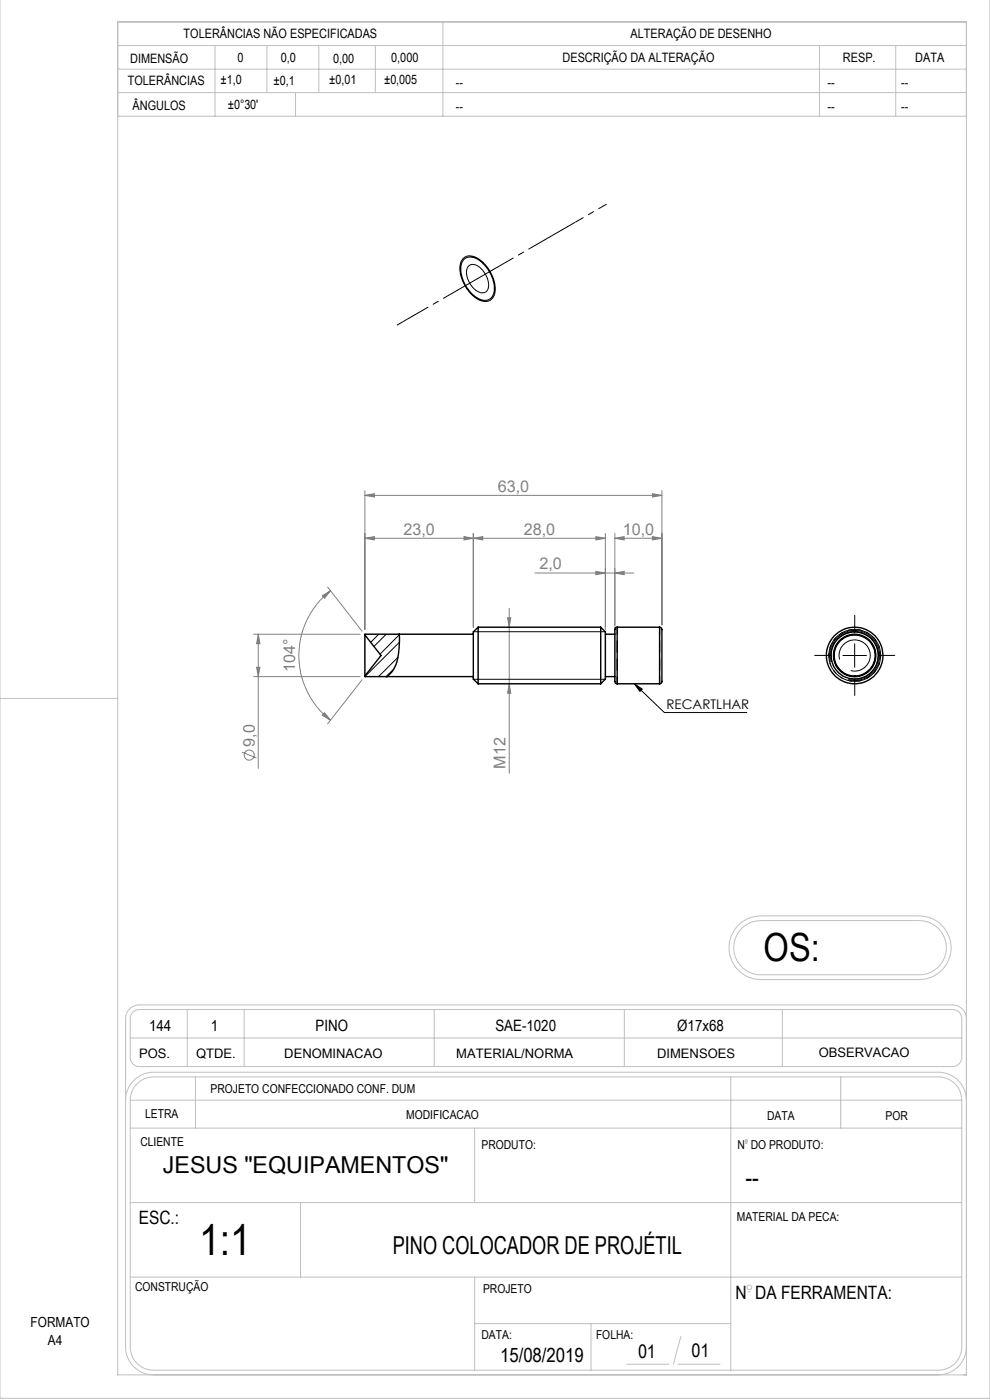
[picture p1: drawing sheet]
<svg xmlns="http://www.w3.org/2000/svg" width="210mm" height="297mm" viewBox="0 0 210 297" stroke-linecap="round" stroke-linejoin="round" font-family="sans-serif">
<g fill="none" stroke="#808080" stroke-width=".21">
<path d="M77.4 114.2l2-.4v.7zM77.4 105.1l2-.4v.7zM77.4 104.1v29.5M77.4 114.2h51M77.4 105.1h63M98.4 113.8l2 .4-2 .3zM100.4 114.2l2-.4v.7zM100.4 113.2v19.9M126.4 113.8l2 .4-2 .3zM128.4 113.2v20.4M130.4 114.2l2-.4v.7zM130.4 113.2v20.4"/>
<path d="M130.4 114.2h10M138.4 113.8l2 .4-2 .3zM138.4 104.7l2 .4-2 .3zM140.4 104.1v28.5M53.8 134.5h22.6M54.8 134.5l.3 2.1h-.7zM54.8 134.5v28.5M68.4 126.4l1.7-1.1-1.3 1.6zM69.5 124.5l7.3 9.4M70.1 125.3a17.4 17.4 0 0 0 0 27.5M107.7 131.1h.6l-.3 2zM108 129v35"/>
<path d="M113.5 121.6h20.9M126.4 121.2l2 .4-2 .3zM130.4 121.6l2-.4v.7zM51.3 159.6l3.1 1.2M53.8 143.5h22.6M54.4 141.6h.7l-.3 1.9zM68.8 151.2l1.3 1.6-1.7-1.1zM76.8 144.2l-7.3 9.4M108 145.1l.3 2h-.6z"/>
<circle cx="52.9" cy="160.2" r="1.07"/>
</g>
<g fill="none" stroke="#c0c0c0" stroke-width=".21">
<path d="M210 -.1v296.7h-210v-296.6M25 4.7h180v287h-180zM25 9.7h180M25 19.6h180M25 14.7h180M45.6 9.7v15M56.6 9.7v9.9M62.7 19.6v5.1M67.6 9.7v9.9M79.6 9.7v9.9M93.9 4.7v20M173.8 9.7v15"/>
<path d="M190 9.7v15M25 24.7h180M0 148.2h25M156.7 196.2l.5-.5a6.7 6.7 0 0 1 4.2-1.4h33.6a6.8 6.8 0 0 1 6.8 6.8 6.8 6.8 0 0 1-6.8 6.7h-33.6a6.8 6.8 0 0 1-6.2-4.2 6.8 6.8 0 0 1 1.5-7.4zM157.4 196.9l.2-.2a5.6 5.6 0 0 1 3.8-1.4h33.6a5.8 5.8 0 0 1 5.7 5.7 5.8 5.8 0 0 1-5.7 5.8h-33.6a5.8 5.8 0 0 1-5.3-3.6 5.8 5.8 0 0 1 1.3-6.3zM28.3 214.7l1.1-.5h172.8a1.93 1.93 0 0 1 1.8 1.9v8.4a1.93 1.93 0 0 1-2 1.8h-172.4a1.92 1.92 0 0 1-2-2v-8.2a1.81 1.81 0 0 1 .7-1.4zM39.7 214.2v12.1M51.8 214.2v12.1M92.1 214.2v12.1M132.4 214.2v12.1M165.9 214.2v12.1M205 216.1a2.94 2.94 0 0 0-3-2.9h-172.4a2.94 2.94 0 0 0-3 2.9v69.6a6 6 0 0 0 6 6"/>
<path d="M26.6 233.4a6 6 0 0 1 6-5.9h166.5a6 6 0 0 1 5.9 5.9M27.6 233.4a4.9 4.9 0 0 1 5-4.9h166.5a4.9 4.9 0 0 1 4.9 4.9M27.6 233.4v52.3a4.9 4.9 0 0 0 5 5h166.5a4.9 4.9 0 0 0 4.9-5v-52.3M27.6 239.3h176.4M27.6 233.4h176.4M27.6 220.2h176.4M41.5 228.5v10.8M100.7 239.3v15.8M155 228.5v62.2M178.3 228.5v10.8M27.6 255.1h176.4M63.7 255.1v15.8"/>
<path d="M158.2 242.6h.2M27.6 270.9h176.4M100.7 270.9v19.8M158.7 274h.5M100.7 280.8h54.3M125.4 280.8v9.9M133 289.4h8.9M143.8 289.4h8.9M144.4 283.5l-1.6 5.9M205 285.7a6 6 0 0 1-5.9 6"/>
<circle cx="158.3" cy="242.1" r=".25"/>
<circle cx="159" cy="273.1" r=".5"/>
</g>
<path d="M98.1 55a2.44 2.44 0 0 1 3.5 0 8 8 0 0 1 3.4 7.3 2.18 2.18 0 0 1-3.6 1.2 8 8 0 0 1-3.8-7.6zM98.4 55.1a2.59 2.59 0 0 1 3.5 .3 7.5 7.5 0 0 1 2.8 6.8 2.08 2.08 0 0 1-3.5 1 7.1 7.1 0 0 1-3.2-7.4zM99.3 56.5a1.7 1.7 0 0 1 2.5 .3 4.5 4.5 0 0 1 1.6 4.8 1.67 1.67 0 0 1-2.6-.2 4.4 4.4 0 0 1-1.6-4.7zM100.4 134h28M178.1 139.9a3.3 3.3 0 0 1 2.9-4.1 3.3 3.3 0 0 1 3.6 3.5 3.3 3.3 0 0 1-4.2 3M178.8 139.1h5M181.3 136.6v5M100.4 144.1h28M134.5 145.1l1.7 1.1-.5 .5zM134.5 145.1l6.4 6.1h17.5M176.1 140.4a5.3 5.3 0 0 1 4.7-6.7 5.3 5.3 0 0 1 5.8 5.8 5.3 5.3 0 0 1-6.7 4.7M176.4 140.4a5 5 0 0 1 4.5-6.4 5 5 0 0 1 5.4 5.5 5 5 0 0 1-6.3 4.4" fill="none" stroke="#000" stroke-width=".21"/>
<path d="M128.6 43.3l-6.5 3.8" fill="none" stroke="#000" stroke-width=".21" stroke-dasharray="15.2 1.3 1.3 1.3" stroke-dashoffset="13.4"/>
<path d="M101.3 59.1l-.7 .4M119.7 48.5l.7-.4M121.9 47.2l-1.5 .9M176.3 139h-3.5M181.3 134v-3.5M186.3 139h3.5M181.3 144v3.5" fill="none" stroke="#000" stroke-width=".21" stroke-dasharray="15.2 1.3 1.3 1.3"/>
<path d="M119.7 48.5l-18.4 10.6" fill="none" stroke="#000" stroke-width=".21" stroke-dasharray="15.2 1.3 1.3 1.3" stroke-dashoffset="6.5"/>
<path d="M100.6 59.5l-16.3 9.4" fill="none" stroke="#000" stroke-width=".21" stroke-dasharray="15.2 1.3 1.3 1.3" stroke-dashoffset="7.7"/>
<g fill="#808080">
<path d="M130.4 121.6l2-.4v.7zM126.4 121.2l2 .4-2 .3z"/>
<path d="M77.4 114.2l2-.4v.7zM98.4 113.8l2 .4-2 .3zM130.4 114.2l2-.4v.7zM138.4 113.8l2 .4-2 .3zM77.4 105.1l2-.4v.7zM138.4 104.7l2 .4-2 .3zM100.4 114.2l2-.4v.7zM126.4 113.8l2 .4-2 .3z"/>
<path d="M107.7 131.1h.6l-.3 2zM108 145.1l.3 2h-.6zM54.8 134.5l.3 2.1h-.7zM54.4 141.6h.7l-.3 1.9z"/>
<path d="M68.4 126.4l1.7-1.1-1.3 1.6zM68.8 151.2l1.3 1.6-1.7-1.1z"/>
</g>
<path d="M134.5 145.1l1.7 1.1-.5 .5z" fill="#000"/>
<path d="M77.4 134.5v.1M80.3 134.5l-1.7 1.8M81.9 134.5l-2.6 2.7M84.4 139.4l-4.1 4.1M84.7 134.7l-4.1 4.1M84.7 136.2l-7.3 7.3M83.6 141.9l-1.7 1.6" fill="none" stroke="#000" stroke-width=".21"/>
<g fill="none" stroke="#000" stroke-width=".3">
<path d="M77.4 134.7v8.7M77.4 134.7l3.4 4.4-3.4 4.3M84.7 134.5v1a13.8 13.8 0 0 1-1.2 6.6l-.8 .9-.7 .5M100.4 134.5h-23v.2M101.4 133.1l-1 1v10l1 1M101.4 133.1v12M101.4 133.1h26M127.4 133.1v12M127.4 133.1l1 1v10l-1 1M128.4 134.5h2M130.9 133.1h-.3l-.2 .4v11.2l.2 .3 .3 .1M130.9 133.1v12"/>
<path d="M130.9 133.1h9M139.9 133.1h.3l.2 .4v11.2l-.2 .3-.3 .1M139.9 133.1v12M77.4 143.4v.1h23M101.4 145.1h26M128.4 143.5h2M130.9 145.1h9"/>
<circle cx="181.3" cy="139" r="4.4"/>
<circle cx="181.3" cy="139" r="4.5"/>
<circle cx="181.3" cy="139.1" r="6"/>
<circle cx="181.3" cy="139.1" r="5"/>
</g>
<path d="M139.9 133v12M130.9 145v-12" fill="none" stroke="#000" stroke-width=".21" stroke-dasharray="2.5 1.3" stroke-dashoffset="1"/>
<path d="M181.3 133.5a5.5 5.5 0 0 0-4.8 8.1 5.5 5.5 0 0 0 9.4 .5 5.5 5.5 0 0 0-4-8.5l-.6-.1M181.3 144.5a5.5 5.5 0 0 1-4.8-8 5.5 5.5 0 0 1 9.4-.5 5.5 5.5 0 0 1-4 8.5h-.6" fill="none" stroke="#000" stroke-width=".21" stroke-dasharray="2.5 1.3" stroke-dashoffset="1.1"/>
<text font-size="9.4" x="42.2" y="266.1">1:1</text>
<text font-size="8.2" x="162" y="203.8">OS:</text>
<text font-size="5.9" x="158.1" y="251.9">--</text>
<text font-size="5.3" x="83.3" y="265.9">PINO COLOCADOR DE PROJÉTIL</text>
<text font-size="4.9" x="34.5" y="248.9">JESUS &quot;EQUIPAMENTOS&quot;</text>
<text font-size="4.2" x="106.1" y="288.9">15/08/2019</text>
<g font-size="4.1">
<text x="146.7" y="287.9">01</text>
<text x="135.3" y="288.1">01</text>
</g>
<g font-size="3.9">
<text x="29.4" y="259.7">ESC.:</text>
<text x="156" y="275.6">N DA FERRAMENTA:</text>
</g>
<g font-size="3.4" fill="#808080">
<text x="105.6" y="104.3">63,0</text>
<text x="85.6" y="113.4">23,0</text>
<text x="111.1" y="113.4">28,0</text>
<text x="132.1" y="113.4">10,0</text>
<text x="114.4" y="120.8">2,0</text>
<text x="62.6" y="142.6" transform="rotate(-90 62.6 142.6)">104°</text>
<text x="54" y="158.4" transform="rotate(-90 54 158.4)">9,0</text>
<text x="107.3" y="163.1" transform="rotate(-90 107.3 163.1)">M12</text>
</g>
<g font-size="3.3">
<text x="31.6" y="218.8">144</text>
<text x="44.7" y="218.8">1</text>
<text x="66.9" y="218.8">PINO</text>
<text x="105.1" y="218.8">SAE-1020</text>
<text x="143.7" y="218.8">Ø17x68</text>
</g>
<g font-size="3">
<text x="6.5" y="281.4">FORMATO</text>
<text x="10.2" y="285.4">A4</text>
</g>
<g font-size="2.8">
<text x="141.4" y="150.4">RECARTLHAR</text>
<text x="29.5" y="224.4">POS.</text>
<text x="41.6" y="224.4">QTDE.</text>
<text x="60.3" y="224.4">DENOMINACAO</text>
<text x="96.8" y="224.4">MATERIAL/NORMA</text>
<text x="139.4" y="224.3">DIMENSOES</text>
<text x="173.7" y="224.2">OBSERVACAO</text>
</g>
<g font-size="2.7">
<text x="38.9" y="8.1">TOLERÂNCIAS NÃO ESPECIFICADAS</text>
<text x="133.8" y="8.1">ALTERAÇÃO DE DESENHO</text>
<text x="27.6" y="13.4">DIMENSÃO</text>
<text x="46.8" y="17.8">±1,0</text>
<text x="50.4" y="13.1">0</text>
<text x="58" y="18">±0,1</text>
<text x="59.6" y="13.2">0,0</text>
<text x="69.8" y="17.8">±0,01</text>
<text x="70.7" y="13.3">0,00</text>
<text x="81.5" y="17.9">±0,005</text>
<text x="83" y="13.2">0,000</text>
<text x="119.3" y="13.2">DESCRIÇÃO DA ALTERAÇÃO</text>
<text x="178.8" y="13.2">RESP.</text>
<text x="194.2" y="13.2">DATA</text>
<text x="27.1" y="18.1">TOLERÂNCIAS</text>
<text x="28.1" y="23.2">ÂNGULOS</text>
<text x="48.3" y="23.1">±0°30'</text>
<text x="96.7" y="18.5">--</text>
<text x="96.7" y="23.5">--</text>
<text x="175.5" y="18.5">--</text>
<text x="175.5" y="23.5">--</text>
<text x="191.1" y="18.5">--</text>
<text x="191.1" y="23.5">--</text>
</g>
<g font-size="2.6">
<text x="44.7" y="231.9">PROJETO CONFECCIONADO CONF. DUM</text>
<text x="30.8" y="237.2">LETRA</text>
<text x="86.2" y="237.3">MODIFICACAO</text>
<text x="162.7" y="237.6">DATA</text>
<text x="187.8" y="237.6">POR</text>
<text x="29.8" y="243.1">CLIENTE</text>
<text x="102.1" y="243.7">PRODUTO:</text>
<text x="156.4" y="243.7">N DO PRODUTO:</text>
<text x="156.3" y="259.1">MATERIAL DA PECA:</text>
<text x="28.7" y="273.8">CONSTRUÇÃO</text>
<text x="102.5" y="274.2">PROJETO</text>
<text x="102.1" y="284.1">DATA:</text>
<text x="126.4" y="284.1">FOLHA:</text>
</g>
</svg>
